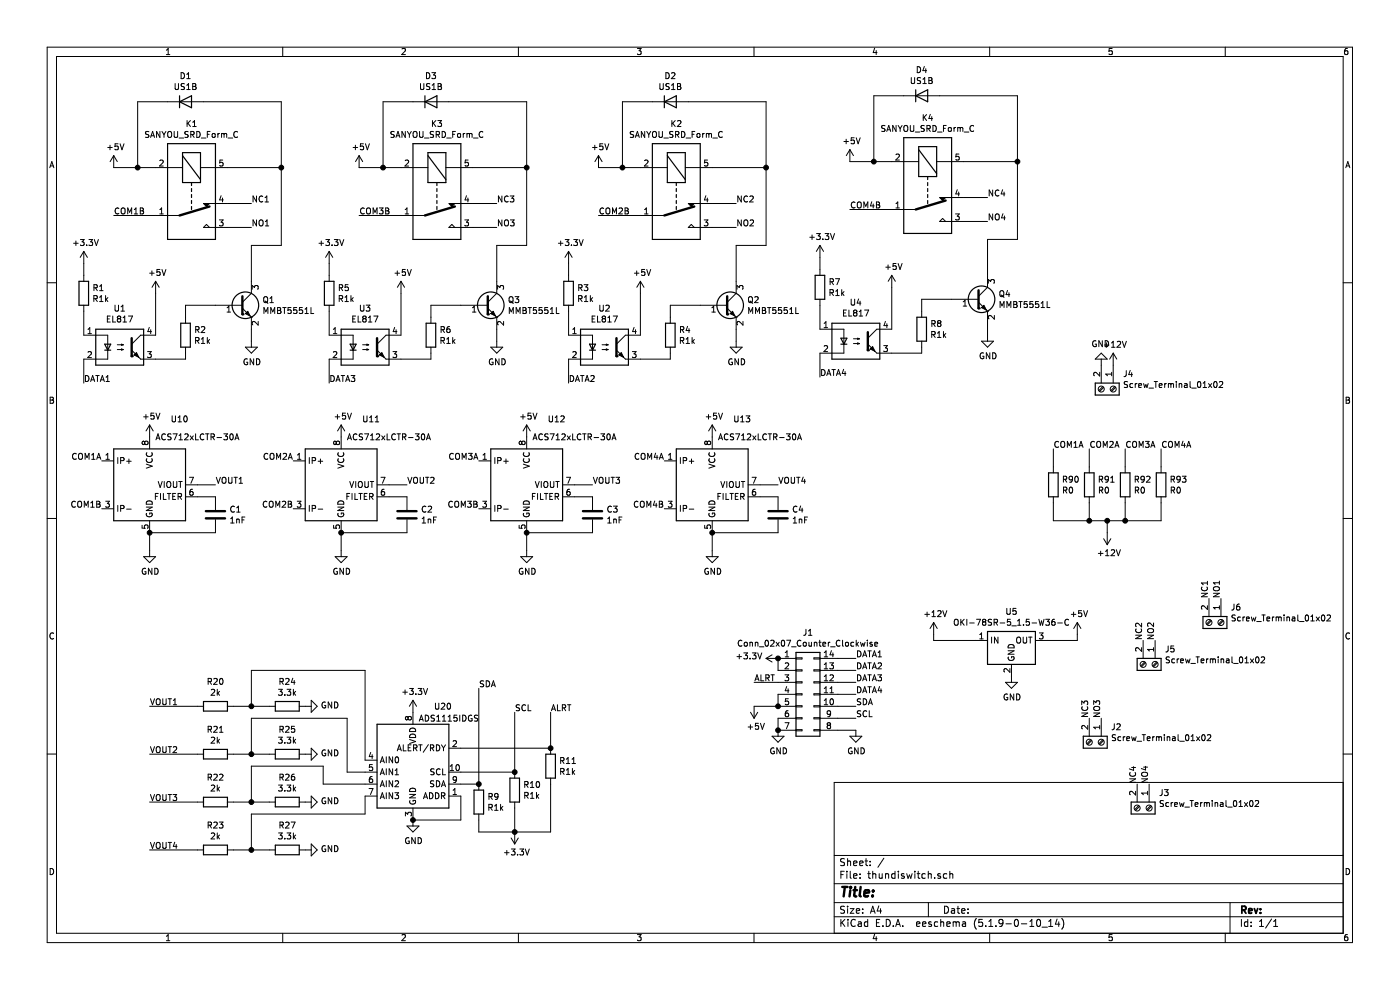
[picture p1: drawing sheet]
EESchema Schematic File Version 4
EELAYER 30 0
EELAYER END
$Descr A4 11693 8268
encoding utf-8
Sheet 1 1
Title ""
Date ""
Rev ""
Comp ""
Comment1 ""
Comment2 ""
Comment3 ""
Comment4 ""
$EndDescr
$Comp
L Relay:SANYOU_SRD_Form_C K3
U 1 1
P 3650 1600
F 0 "K3" V 3083 1600 50  0000 C CNN
F 1 "SANYOU_SRD_Form_C" V 3174 1600 50  0000 C CNN
F 2 "Relay_THT:Relay_SPDT_SANYOU_SRD_Series_Form_C" H 4100 1550 50  0001 L CNN
F 3 "http://www.sanyourelay.ca/public/products/pdf/SRD.pdf" H 3650 1600 50  0001 C CNN
	1    3650 1600
	0    1    1    0   
$EndComp
$Comp
L Isolator:EL817 U3
U 1 1
P 3050 2900
F 0 "U3" H 3050 3225 50  0000 C CNN
F 1 "EL817" H 3050 3134 50  0000 C CNN
F 2 "FOD817DSD:SOIC254P1016X385-4N" H 2850 2700 50  0001 L CIN
F 3 "http://www.everlight.com/file/ProductFile/EL817.pdf" H 3050 2900 50  0001 L CNN
	1    3050 2900
	1    0    0    -1  
$EndComp
Wire Wire Line
	2750 2600 2750 2800
$Comp
L Device:R R5
U 1 1
P 2750 2450
F 0 "R5" H 2820 2496 50  0000 L CNN
F 1 "R1k" H 2820 2405 50  0000 L CNN
F 2 "Resistor_SMD:R_1206_3216Metric" V 2680 2450 50  0001 C CNN
F 3 "~" H 2750 2450 50  0001 C CNN
	1    2750 2450
	1    0    0    -1  
$EndComp
$Comp
L power:+3.3V #PWR0101
U 1 1
P 2750 2200
F 0 "#PWR0101" H 2750 2050 50  0001 C CNN
F 1 "+3.3V" H 2765 2373 50  0000 C CNN
F 2 "" H 2750 2200 50  0001 C CNN
F 3 "" H 2750 2200 50  0001 C CNN
	1    2750 2200
	1    0    0    -1  
$EndComp
Wire Wire Line
	2750 2200 2750 2300
Wire Wire Line
	2750 3000 2750 3200
Text Label 2750 3200 0    50   ~ 0
DATA3
$Comp
L power:+5V #PWR0102
U 1 1
P 3350 2450
F 0 "#PWR0102" H 3350 2300 50  0001 C CNN
F 1 "+5V" H 3365 2623 50  0000 C CNN
F 2 "" H 3350 2450 50  0001 C CNN
F 3 "" H 3350 2450 50  0001 C CNN
	1    3350 2450
	1    0    0    -1  
$EndComp
Wire Wire Line
	3350 2450 3350 2800
$Comp
L Transistor_BJT:MMBT5551L Q3
U 1 1
P 4050 2550
F 0 "Q3" H 4241 2596 50  0000 L CNN
F 1 "MMBT5551L" H 4241 2505 50  0000 L CNN
F 2 "Package_TO_SOT_SMD:SOT-23" H 4250 2475 50  0001 L CIN
F 3 "www.onsemi.com/pub/Collateral/MMBT5550LT1-D.PDF" H 4050 2550 50  0001 L CNN
	1    4050 2550
	1    0    0    -1  
$EndComp
$Comp
L Device:R R6
U 1 1
P 3600 2800
F 0 "R6" H 3670 2846 50  0000 L CNN
F 1 "R1k" H 3670 2755 50  0000 L CNN
F 2 "Resistor_SMD:R_1206_3216Metric" V 3530 2800 50  0001 C CNN
F 3 "~" H 3600 2800 50  0001 C CNN
	1    3600 2800
	1    0    0    -1  
$EndComp
Wire Wire Line
	3350 3000 3600 3000
Wire Wire Line
	3600 3000 3600 2950
Wire Wire Line
	3600 2650 3600 2550
$Comp
L power:GND #PWR0103
U 1 1
P 4150 2850
F 0 "#PWR0103" H 4150 2600 50  0001 C CNN
F 1 "GND" H 4155 2677 50  0000 C CNN
F 2 "" H 4150 2850 50  0001 C CNN
F 3 "" H 4150 2850 50  0001 C CNN
	1    4150 2850
	1    0    0    -1  
$EndComp
Wire Wire Line
	3350 1400 3200 1400
$Comp
L power:+5V #PWR0104
U 1 1
P 3000 1400
F 0 "#PWR0104" H 3000 1250 50  0001 C CNN
F 1 "+5V" H 3015 1573 50  0000 C CNN
F 2 "" H 3000 1400 50  0001 C CNN
F 3 "" H 3000 1400 50  0001 C CNN
	1    3000 1400
	1    0    0    -1  
$EndComp
Wire Wire Line
	3600 2550 3850 2550
Wire Wire Line
	4150 2750 4150 2850
Wire Wire Line
	3450 850  3200 850 
Wire Wire Line
	3200 850  3200 1400
Connection ~ 3200 1400
Wire Wire Line
	3200 1400 3000 1400
Wire Wire Line
	3350 1800 3000 1800
Text Label 3000 1800 0    50   ~ 0
COM3B
Wire Wire Line
	3950 1700 4150 1700
Wire Wire Line
	3950 1900 4150 1900
Text Label 4150 1700 0    50   ~ 0
NC3
Text Label 4150 1900 0    50   ~ 0
NO3
Wire Wire Line
	3950 1400 4400 1400
Wire Wire Line
	4400 1400 4400 850 
Wire Wire Line
	4400 850  3750 850 
Wire Wire Line
	4400 1400 4400 2050
Wire Wire Line
	4400 2050 4150 2050
Wire Wire Line
	4150 2050 4150 2350
Connection ~ 4400 1400
$Comp
L Relay:SANYOU_SRD_Form_C K1
U 1 1
P 1600 1600
F 0 "K1" V 1033 1600 50  0000 C CNN
F 1 "SANYOU_SRD_Form_C" V 1124 1600 50  0000 C CNN
F 2 "Relay_THT:Relay_SPDT_SANYOU_SRD_Series_Form_C" H 2050 1550 50  0001 L CNN
F 3 "http://www.sanyourelay.ca/public/products/pdf/SRD.pdf" H 1600 1600 50  0001 C CNN
	1    1600 1600
	0    1    1    0   
$EndComp
$Comp
L Isolator:EL817 U1
U 1 1
P 1000 2900
F 0 "U1" H 1000 3225 50  0000 C CNN
F 1 "EL817" H 1000 3134 50  0000 C CNN
F 2 "FOD817DSD:SOIC254P1016X385-4N" H 800 2700 50  0001 L CIN
F 3 "http://www.everlight.com/file/ProductFile/EL817.pdf" H 1000 2900 50  0001 L CNN
	1    1000 2900
	1    0    0    -1  
$EndComp
Wire Wire Line
	700  2600 700  2800
$Comp
L Device:R R1
U 1 1
P 700 2450
F 0 "R1" H 770 2496 50  0000 L CNN
F 1 "R1k" H 770 2405 50  0000 L CNN
F 2 "Resistor_SMD:R_1206_3216Metric" V 630 2450 50  0001 C CNN
F 3 "~" H 700 2450 50  0001 C CNN
	1    700  2450
	1    0    0    -1  
$EndComp
$Comp
L power:+3.3V #PWR0105
U 1 1
P 700 2200
F 0 "#PWR0105" H 700 2050 50  0001 C CNN
F 1 "+3.3V" H 715 2373 50  0000 C CNN
F 2 "" H 700 2200 50  0001 C CNN
F 3 "" H 700 2200 50  0001 C CNN
	1    700  2200
	1    0    0    -1  
$EndComp
Wire Wire Line
	700  2200 700  2300
Wire Wire Line
	700  3000 700  3200
Text Label 700  3200 0    50   ~ 0
DATA1
$Comp
L power:+5V #PWR0106
U 1 1
P 1300 2450
F 0 "#PWR0106" H 1300 2300 50  0001 C CNN
F 1 "+5V" H 1315 2623 50  0000 C CNN
F 2 "" H 1300 2450 50  0001 C CNN
F 3 "" H 1300 2450 50  0001 C CNN
	1    1300 2450
	1    0    0    -1  
$EndComp
Wire Wire Line
	1300 2450 1300 2800
$Comp
L Transistor_BJT:MMBT5551L Q1
U 1 1
P 2000 2550
F 0 "Q1" H 2191 2596 50  0000 L CNN
F 1 "MMBT5551L" H 2191 2505 50  0000 L CNN
F 2 "Package_TO_SOT_SMD:SOT-23" H 2200 2475 50  0001 L CIN
F 3 "www.onsemi.com/pub/Collateral/MMBT5550LT1-D.PDF" H 2000 2550 50  0001 L CNN
	1    2000 2550
	1    0    0    -1  
$EndComp
$Comp
L Device:R R2
U 1 1
P 1550 2800
F 0 "R2" H 1620 2846 50  0000 L CNN
F 1 "R1k" H 1620 2755 50  0000 L CNN
F 2 "Resistor_SMD:R_1206_3216Metric" V 1480 2800 50  0001 C CNN
F 3 "~" H 1550 2800 50  0001 C CNN
	1    1550 2800
	1    0    0    -1  
$EndComp
Wire Wire Line
	1300 3000 1550 3000
Wire Wire Line
	1550 3000 1550 2950
Wire Wire Line
	1550 2650 1550 2550
$Comp
L power:GND #PWR0107
U 1 1
P 2100 2850
F 0 "#PWR0107" H 2100 2600 50  0001 C CNN
F 1 "GND" H 2105 2677 50  0000 C CNN
F 2 "" H 2100 2850 50  0001 C CNN
F 3 "" H 2100 2850 50  0001 C CNN
	1    2100 2850
	1    0    0    -1  
$EndComp
Wire Wire Line
	1300 1400 1150 1400
$Comp
L power:+5V #PWR0108
U 1 1
P 950 1400
F 0 "#PWR0108" H 950 1250 50  0001 C CNN
F 1 "+5V" H 965 1573 50  0000 C CNN
F 2 "" H 950 1400 50  0001 C CNN
F 3 "" H 950 1400 50  0001 C CNN
	1    950  1400
	1    0    0    -1  
$EndComp
Wire Wire Line
	1550 2550 1800 2550
Wire Wire Line
	2100 2750 2100 2850
Wire Wire Line
	1400 850  1150 850 
Wire Wire Line
	1150 850  1150 1400
Connection ~ 1150 1400
Wire Wire Line
	1150 1400 950  1400
Wire Wire Line
	1300 1800 950  1800
Text Label 950  1800 0    50   ~ 0
COM1B
Wire Wire Line
	1900 1700 2100 1700
Wire Wire Line
	1900 1900 2100 1900
Text Label 2100 1700 0    50   ~ 0
NC1
Text Label 2100 1900 0    50   ~ 0
NO1
Wire Wire Line
	1900 1400 2350 1400
Wire Wire Line
	2350 1400 2350 850 
Wire Wire Line
	2350 850  1700 850 
Wire Wire Line
	2350 1400 2350 2050
Wire Wire Line
	2350 2050 2100 2050
Wire Wire Line
	2100 2050 2100 2350
Connection ~ 2350 1400
$Comp
L Relay:SANYOU_SRD_Form_C K2
U 1 1
P 5650 1600
F 0 "K2" V 5083 1600 50  0000 C CNN
F 1 "SANYOU_SRD_Form_C" V 5174 1600 50  0000 C CNN
F 2 "Relay_THT:Relay_SPDT_SANYOU_SRD_Series_Form_C" H 6100 1550 50  0001 L CNN
F 3 "http://www.sanyourelay.ca/public/products/pdf/SRD.pdf" H 5650 1600 50  0001 C CNN
	1    5650 1600
	0    1    1    0   
$EndComp
$Comp
L Isolator:EL817 U2
U 1 1
P 5050 2900
F 0 "U2" H 5050 3225 50  0000 C CNN
F 1 "EL817" H 5050 3134 50  0000 C CNN
F 2 "FOD817DSD:SOIC254P1016X385-4N" H 4850 2700 50  0001 L CIN
F 3 "http://www.everlight.com/file/ProductFile/EL817.pdf" H 5050 2900 50  0001 L CNN
	1    5050 2900
	1    0    0    -1  
$EndComp
Wire Wire Line
	4750 2600 4750 2800
$Comp
L Device:R R3
U 1 1
P 4750 2450
F 0 "R3" H 4820 2496 50  0000 L CNN
F 1 "R1k" H 4820 2405 50  0000 L CNN
F 2 "Resistor_SMD:R_1206_3216Metric" V 4680 2450 50  0001 C CNN
F 3 "~" H 4750 2450 50  0001 C CNN
	1    4750 2450
	1    0    0    -1  
$EndComp
$Comp
L power:+3.3V #PWR0109
U 1 1
P 4750 2200
F 0 "#PWR0109" H 4750 2050 50  0001 C CNN
F 1 "+3.3V" H 4765 2373 50  0000 C CNN
F 2 "" H 4750 2200 50  0001 C CNN
F 3 "" H 4750 2200 50  0001 C CNN
	1    4750 2200
	1    0    0    -1  
$EndComp
Wire Wire Line
	4750 2200 4750 2300
Wire Wire Line
	4750 3000 4750 3200
Text Label 4750 3200 0    50   ~ 0
DATA2
$Comp
L power:+5V #PWR0110
U 1 1
P 5350 2450
F 0 "#PWR0110" H 5350 2300 50  0001 C CNN
F 1 "+5V" H 5365 2623 50  0000 C CNN
F 2 "" H 5350 2450 50  0001 C CNN
F 3 "" H 5350 2450 50  0001 C CNN
	1    5350 2450
	1    0    0    -1  
$EndComp
Wire Wire Line
	5350 2450 5350 2800
$Comp
L Transistor_BJT:MMBT5551L Q2
U 1 1
P 6050 2550
F 0 "Q2" H 6241 2596 50  0000 L CNN
F 1 "MMBT5551L" H 6241 2505 50  0000 L CNN
F 2 "Package_TO_SOT_SMD:SOT-23" H 6250 2475 50  0001 L CIN
F 3 "www.onsemi.com/pub/Collateral/MMBT5550LT1-D.PDF" H 6050 2550 50  0001 L CNN
	1    6050 2550
	1    0    0    -1  
$EndComp
$Comp
L Device:R R4
U 1 1
P 5600 2800
F 0 "R4" H 5670 2846 50  0000 L CNN
F 1 "R1k" H 5670 2755 50  0000 L CNN
F 2 "Resistor_SMD:R_1206_3216Metric" V 5530 2800 50  0001 C CNN
F 3 "~" H 5600 2800 50  0001 C CNN
	1    5600 2800
	1    0    0    -1  
$EndComp
Wire Wire Line
	5350 3000 5600 3000
Wire Wire Line
	5600 3000 5600 2950
Wire Wire Line
	5600 2650 5600 2550
$Comp
L power:GND #PWR0111
U 1 1
P 6150 2850
F 0 "#PWR0111" H 6150 2600 50  0001 C CNN
F 1 "GND" H 6155 2677 50  0000 C CNN
F 2 "" H 6150 2850 50  0001 C CNN
F 3 "" H 6150 2850 50  0001 C CNN
	1    6150 2850
	1    0    0    -1  
$EndComp
Wire Wire Line
	5350 1400 5200 1400
$Comp
L power:+5V #PWR0112
U 1 1
P 5000 1400
F 0 "#PWR0112" H 5000 1250 50  0001 C CNN
F 1 "+5V" H 5015 1573 50  0000 C CNN
F 2 "" H 5000 1400 50  0001 C CNN
F 3 "" H 5000 1400 50  0001 C CNN
	1    5000 1400
	1    0    0    -1  
$EndComp
Wire Wire Line
	5600 2550 5850 2550
Wire Wire Line
	6150 2750 6150 2850
Wire Wire Line
	5450 850  5200 850 
Wire Wire Line
	5200 850  5200 1400
Connection ~ 5200 1400
Wire Wire Line
	5200 1400 5000 1400
Wire Wire Line
	5350 1800 5000 1800
Text Label 5000 1800 0    50   ~ 0
COM2B
Wire Wire Line
	5950 1700 6150 1700
Wire Wire Line
	5950 1900 6150 1900
Text Label 6150 1700 0    50   ~ 0
NC2
Text Label 6150 1900 0    50   ~ 0
NO2
Wire Wire Line
	5950 1400 6400 1400
Wire Wire Line
	6400 1400 6400 850 
Wire Wire Line
	6400 850  5750 850 
Wire Wire Line
	6400 1400 6400 2050
Wire Wire Line
	6400 2050 6150 2050
Wire Wire Line
	6150 2050 6150 2350
Connection ~ 6400 1400
$Comp
L Relay:SANYOU_SRD_Form_C K4
U 1 1
P 7750 1550
F 0 "K4" V 7183 1550 50  0000 C CNN
F 1 "SANYOU_SRD_Form_C" V 7274 1550 50  0000 C CNN
F 2 "Relay_THT:Relay_SPDT_SANYOU_SRD_Series_Form_C" H 8200 1500 50  0001 L CNN
F 3 "http://www.sanyourelay.ca/public/products/pdf/SRD.pdf" H 7750 1550 50  0001 C CNN
	1    7750 1550
	0    1    1    0   
$EndComp
$Comp
L Isolator:EL817 U4
U 1 1
P 7150 2850
F 0 "U4" H 7150 3175 50  0000 C CNN
F 1 "EL817" H 7150 3084 50  0000 C CNN
F 2 "FOD817DSD:SOIC254P1016X385-4N" H 6950 2650 50  0001 L CIN
F 3 "http://www.everlight.com/file/ProductFile/EL817.pdf" H 7150 2850 50  0001 L CNN
	1    7150 2850
	1    0    0    -1  
$EndComp
Wire Wire Line
	6850 2550 6850 2750
$Comp
L Device:R R7
U 1 1
P 6850 2400
F 0 "R7" H 6920 2446 50  0000 L CNN
F 1 "R1k" H 6920 2355 50  0000 L CNN
F 2 "Resistor_SMD:R_1206_3216Metric" V 6780 2400 50  0001 C CNN
F 3 "~" H 6850 2400 50  0001 C CNN
	1    6850 2400
	1    0    0    -1  
$EndComp
$Comp
L power:+3.3V #PWR0113
U 1 1
P 6850 2150
F 0 "#PWR0113" H 6850 2000 50  0001 C CNN
F 1 "+3.3V" H 6865 2323 50  0000 C CNN
F 2 "" H 6850 2150 50  0001 C CNN
F 3 "" H 6850 2150 50  0001 C CNN
	1    6850 2150
	1    0    0    -1  
$EndComp
Wire Wire Line
	6850 2150 6850 2250
Wire Wire Line
	6850 2950 6850 3150
Text Label 6850 3150 0    50   ~ 0
DATA4
$Comp
L power:+5V #PWR0114
U 1 1
P 7450 2400
F 0 "#PWR0114" H 7450 2250 50  0001 C CNN
F 1 "+5V" H 7465 2573 50  0000 C CNN
F 2 "" H 7450 2400 50  0001 C CNN
F 3 "" H 7450 2400 50  0001 C CNN
	1    7450 2400
	1    0    0    -1  
$EndComp
Wire Wire Line
	7450 2400 7450 2750
$Comp
L Transistor_BJT:MMBT5551L Q4
U 1 1
P 8150 2500
F 0 "Q4" H 8341 2546 50  0000 L CNN
F 1 "MMBT5551L" H 8341 2455 50  0000 L CNN
F 2 "Package_TO_SOT_SMD:SOT-23" H 8350 2425 50  0001 L CIN
F 3 "www.onsemi.com/pub/Collateral/MMBT5550LT1-D.PDF" H 8150 2500 50  0001 L CNN
	1    8150 2500
	1    0    0    -1  
$EndComp
$Comp
L Device:R R8
U 1 1
P 7700 2750
F 0 "R8" H 7770 2796 50  0000 L CNN
F 1 "R1k" H 7770 2705 50  0000 L CNN
F 2 "Resistor_SMD:R_1206_3216Metric" V 7630 2750 50  0001 C CNN
F 3 "~" H 7700 2750 50  0001 C CNN
	1    7700 2750
	1    0    0    -1  
$EndComp
Wire Wire Line
	7450 2950 7700 2950
Wire Wire Line
	7700 2950 7700 2900
Wire Wire Line
	7700 2600 7700 2500
$Comp
L power:GND #PWR0115
U 1 1
P 8250 2800
F 0 "#PWR0115" H 8250 2550 50  0001 C CNN
F 1 "GND" H 8255 2627 50  0000 C CNN
F 2 "" H 8250 2800 50  0001 C CNN
F 3 "" H 8250 2800 50  0001 C CNN
	1    8250 2800
	1    0    0    -1  
$EndComp
Wire Wire Line
	7450 1350 7300 1350
$Comp
L power:+5V #PWR0116
U 1 1
P 7100 1350
F 0 "#PWR0116" H 7100 1200 50  0001 C CNN
F 1 "+5V" H 7115 1523 50  0000 C CNN
F 2 "" H 7100 1350 50  0001 C CNN
F 3 "" H 7100 1350 50  0001 C CNN
	1    7100 1350
	1    0    0    -1  
$EndComp
Wire Wire Line
	7700 2500 7950 2500
Wire Wire Line
	8250 2700 8250 2800
Wire Wire Line
	7550 800  7300 800 
Wire Wire Line
	7300 800  7300 1350
Connection ~ 7300 1350
Wire Wire Line
	7300 1350 7100 1350
Wire Wire Line
	7450 1750 7100 1750
Text Label 7100 1750 0    50   ~ 0
COM4B
Wire Wire Line
	8050 1650 8250 1650
Wire Wire Line
	8050 1850 8250 1850
Text Label 8250 1650 0    50   ~ 0
NC4
Text Label 8250 1850 0    50   ~ 0
NO4
Wire Wire Line
	8050 1350 8500 1350
Wire Wire Line
	8500 1350 8500 800 
Wire Wire Line
	8500 800  7850 800 
Wire Wire Line
	8500 1350 8500 2000
Wire Wire Line
	8500 2000 8250 2000
Wire Wire Line
	8250 2000 8250 2300
Connection ~ 8500 1350
$Comp
L Converter_DCDC:OKI-78SR-5_1.5-W36-C U5
U 1 1
P 8450 5350
F 0 "U5" H 8450 5592 50  0000 C CNN
F 1 "OKI-78SR-5_1.5-W36-C" H 8450 5501 50  0000 C CNN
F 2 "Converter_DCDC:Converter_DCDC_muRata_OKI-78SR_Vertical" H 8500 5100 50  0001 L CIN
F 3 "https://power.murata.com/data/power/oki-78sr.pdf" H 8450 5350 50  0001 C CNN
	1    8450 5350
	1    0    0    -1  
$EndComp
$Comp
L power:+12V #PWR0117
U 1 1
P 7800 5300
F 0 "#PWR0117" H 7800 5150 50  0001 C CNN
F 1 "+12V" H 7815 5473 50  0000 C CNN
F 2 "" H 7800 5300 50  0001 C CNN
F 3 "" H 7800 5300 50  0001 C CNN
	1    7800 5300
	1    0    0    -1  
$EndComp
$Comp
L power:GND #PWR0118
U 1 1
P 8450 5650
F 0 "#PWR0118" H 8450 5400 50  0001 C CNN
F 1 "GND" H 8455 5477 50  0000 C CNN
F 2 "" H 8450 5650 50  0001 C CNN
F 3 "" H 8450 5650 50  0001 C CNN
	1    8450 5650
	1    0    0    -1  
$EndComp
$Comp
L power:+5V #PWR0119
U 1 1
P 9000 5300
F 0 "#PWR0119" H 9000 5150 50  0001 C CNN
F 1 "+5V" H 9015 5473 50  0000 C CNN
F 2 "" H 9000 5300 50  0001 C CNN
F 3 "" H 9000 5300 50  0001 C CNN
	1    9000 5300
	1    0    0    -1  
$EndComp
Wire Wire Line
	8750 5350 9000 5350
Wire Wire Line
	9000 5350 9000 5300
Wire Wire Line
	7800 5300 7800 5350
Wire Wire Line
	7800 5350 8150 5350
Wire Wire Line
	7000 5500 7150 5500
Wire Wire Line
	7000 5600 7150 5600
Wire Wire Line
	7000 5700 7150 5700
Wire Wire Line
	7000 5800 7150 5800
Wire Wire Line
	7000 6100 7150 6100
Text Label 7150 5500 0    50   ~ 0
DATA1
Text Label 7150 5600 0    50   ~ 0
DATA2
Text Label 7150 5700 0    50   ~ 0
DATA3
Text Label 7150 5800 0    50   ~ 0
DATA4
$Comp
L power:GND #PWR0120
U 1 1
P 7150 6100
F 0 "#PWR0120" H 7150 5850 50  0001 C CNN
F 1 "GND" H 7155 5927 50  0000 C CNN
F 2 "" H 7150 6100 50  0001 C CNN
F 3 "" H 7150 6100 50  0001 C CNN
	1    7150 6100
	1    0    0    -1  
$EndComp
$Comp
L power:GND #PWR0121
U 1 1
P 6500 6100
F 0 "#PWR0121" H 6500 5850 50  0001 C CNN
F 1 "GND" H 6505 5927 50  0000 C CNN
F 2 "" H 6500 6100 50  0001 C CNN
F 3 "" H 6500 6100 50  0001 C CNN
	1    6500 6100
	1    0    0    -1  
$EndComp
$Comp
L power:+5V #PWR0122
U 1 1
P 6300 5900
F 0 "#PWR0122" H 6300 5750 50  0001 C CNN
F 1 "+5V" H 6315 6073 50  0000 C CNN
F 2 "" H 6300 5900 50  0001 C CNN
F 3 "" H 6300 5900 50  0001 C CNN
	1    6300 5900
	1    0    0    1   
$EndComp
Wire Wire Line
	6300 5900 6500 5900
$Comp
L power:+3.3V #PWR0123
U 1 1
P 6500 5500
F 0 "#PWR0123" H 6500 5350 50  0001 C CNN
F 1 "+3.3V" V 6515 5628 50  0000 L CNN
F 2 "" H 6500 5500 50  0001 C CNN
F 3 "" H 6500 5500 50  0001 C CNN
	1    6500 5500
	0    -1   -1   0   
$EndComp
Text Label 8800 3750 0    50   ~ 0
COM1A
$Comp
L Device:R R90
U 1 1
P 8800 4050
F 0 "R90" H 8870 4096 50  0000 L CNN
F 1 "R0" H 8870 4005 50  0000 L CNN
F 2 "Resistor_SMD:R_2512_6332Metric" V 8730 4050 50  0001 C CNN
F 3 "~" H 8800 4050 50  0001 C CNN
	1    8800 4050
	1    0    0    -1  
$EndComp
Wire Wire Line
	8800 3750 8800 3900
Wire Wire Line
	8800 4200 8800 4350
Text Label 9100 3750 0    50   ~ 0
COM2A
$Comp
L Device:R R91
U 1 1
P 9100 4050
F 0 "R91" H 9170 4096 50  0000 L CNN
F 1 "R0" H 9170 4005 50  0000 L CNN
F 2 "Resistor_SMD:R_2512_6332Metric" V 9030 4050 50  0001 C CNN
F 3 "~" H 9100 4050 50  0001 C CNN
	1    9100 4050
	1    0    0    -1  
$EndComp
Wire Wire Line
	9100 3750 9100 3900
Wire Wire Line
	9100 4200 9100 4350
Text Label 9400 3750 0    50   ~ 0
COM3A
$Comp
L Device:R R92
U 1 1
P 9400 4050
F 0 "R92" H 9470 4096 50  0000 L CNN
F 1 "R0" H 9470 4005 50  0000 L CNN
F 2 "Resistor_SMD:R_2512_6332Metric" V 9330 4050 50  0001 C CNN
F 3 "~" H 9400 4050 50  0001 C CNN
	1    9400 4050
	1    0    0    -1  
$EndComp
Wire Wire Line
	9400 3750 9400 3900
Wire Wire Line
	9400 4200 9400 4350
Text Label 9700 3750 0    50   ~ 0
COM4A
$Comp
L Device:R R93
U 1 1
P 9700 4050
F 0 "R93" H 9770 4096 50  0000 L CNN
F 1 "R0" H 9770 4005 50  0000 L CNN
F 2 "Resistor_SMD:R_2512_6332Metric" V 9630 4050 50  0001 C CNN
F 3 "~" H 9700 4050 50  0001 C CNN
	1    9700 4050
	1    0    0    -1  
$EndComp
Wire Wire Line
	9700 3750 9700 3900
Wire Wire Line
	9700 4200 9700 4350
Wire Wire Line
	8800 4350 9100 4350
Connection ~ 9100 4350
Wire Wire Line
	9100 4350 9250 4350
Connection ~ 9400 4350
Wire Wire Line
	9400 4350 9700 4350
Wire Wire Line
	9250 4350 9250 4450
Connection ~ 9250 4350
Wire Wire Line
	9250 4350 9400 4350
$Comp
L power:+12V #PWR0124
U 1 1
P 9250 4450
F 0 "#PWR0124" H 9250 4300 50  0001 C CNN
F 1 "+12V" H 9265 4623 50  0000 C CNN
F 2 "" H 9250 4450 50  0001 C CNN
F 3 "" H 9250 4450 50  0001 C CNN
	1    9250 4450
	1    0    0    1   
$EndComp
Text Label 5550 4250 2    50   ~ 0
COM4B
Text Label 5550 3850 2    50   ~ 0
COM4A
$Comp
L power:+5V #PWR0125
U 1 1
P 5950 3650
F 0 "#PWR0125" H 5950 3500 50  0001 C CNN
F 1 "+5V" H 5965 3823 50  0000 C CNN
F 2 "" H 5950 3650 50  0001 C CNN
F 3 "" H 5950 3650 50  0001 C CNN
	1    5950 3650
	1    0    0    -1  
$EndComp
Text Label 6500 4050 0    50   ~ 0
VOUT4
Wire Wire Line
	6350 4050 6500 4050
Connection ~ 5950 4450
Wire Wire Line
	6500 4450 5950 4450
Wire Wire Line
	6350 4150 6500 4150
$Comp
L Device:C C4
U 1 1
P 6500 4300
F 0 "C4" H 6615 4346 50  0000 L CNN
F 1 "1nF" H 6615 4255 50  0000 L CNN
F 2 "Capacitor_SMD:C_0603_1608Metric" H 6538 4150 50  0001 C CNN
F 3 "~" H 6500 4300 50  0001 C CNN
	1    6500 4300
	1    0    0    -1  
$EndComp
Wire Wire Line
	5950 4450 5950 4600
$Comp
L power:GND #PWR0126
U 1 1
P 5950 4600
F 0 "#PWR0126" H 5950 4350 50  0001 C CNN
F 1 "GND" H 5955 4427 50  0000 C CNN
F 2 "" H 5950 4600 50  0001 C CNN
F 3 "" H 5950 4600 50  0001 C CNN
	1    5950 4600
	1    0    0    -1  
$EndComp
$Comp
L Sensor_Current:ACS712xLCTR-30A U13
U 1 1
P 5950 4050
F 0 "U13" H 6200 4600 50  0000 C CNN
F 1 "ACS712xLCTR-30A" H 6350 4450 50  0000 C CNN
F 2 "Package_SO:SOIC-8_3.9x4.9mm_P1.27mm" H 6050 3700 50  0001 L CIN
F 3 "http://www.allegromicro.com/~/media/Files/Datasheets/ACS712-Datasheet.ashx?la=en" H 5950 4050 50  0001 C CNN
	1    5950 4050
	1    0    0    -1  
$EndComp
Text Label 4000 4250 2    50   ~ 0
COM3B
Text Label 4000 3850 2    50   ~ 0
COM3A
$Comp
L power:+5V #PWR0127
U 1 1
P 4400 3650
F 0 "#PWR0127" H 4400 3500 50  0001 C CNN
F 1 "+5V" H 4415 3823 50  0000 C CNN
F 2 "" H 4400 3650 50  0001 C CNN
F 3 "" H 4400 3650 50  0001 C CNN
	1    4400 3650
	1    0    0    -1  
$EndComp
Text Label 4950 4050 0    50   ~ 0
VOUT3
Wire Wire Line
	4800 4050 4950 4050
Connection ~ 4400 4450
Wire Wire Line
	4950 4450 4400 4450
Wire Wire Line
	4800 4150 4950 4150
$Comp
L Device:C C3
U 1 1
P 4950 4300
F 0 "C3" H 5065 4346 50  0000 L CNN
F 1 "1nF" H 5065 4255 50  0000 L CNN
F 2 "Capacitor_SMD:C_0603_1608Metric" H 4988 4150 50  0001 C CNN
F 3 "~" H 4950 4300 50  0001 C CNN
	1    4950 4300
	1    0    0    -1  
$EndComp
Wire Wire Line
	4400 4450 4400 4600
$Comp
L power:GND #PWR0128
U 1 1
P 4400 4600
F 0 "#PWR0128" H 4400 4350 50  0001 C CNN
F 1 "GND" H 4405 4427 50  0000 C CNN
F 2 "" H 4400 4600 50  0001 C CNN
F 3 "" H 4400 4600 50  0001 C CNN
	1    4400 4600
	1    0    0    -1  
$EndComp
$Comp
L Sensor_Current:ACS712xLCTR-30A U12
U 1 1
P 4400 4050
F 0 "U12" H 4650 4600 50  0000 C CNN
F 1 "ACS712xLCTR-30A" H 4800 4450 50  0000 C CNN
F 2 "Package_SO:SOIC-8_3.9x4.9mm_P1.27mm" H 4500 3700 50  0001 L CIN
F 3 "http://www.allegromicro.com/~/media/Files/Datasheets/ACS712-Datasheet.ashx?la=en" H 4400 4050 50  0001 C CNN
	1    4400 4050
	1    0    0    -1  
$EndComp
Text Label 2450 4250 2    50   ~ 0
COM2B
Text Label 2450 3850 2    50   ~ 0
COM2A
$Comp
L power:+5V #PWR0129
U 1 1
P 2850 3650
F 0 "#PWR0129" H 2850 3500 50  0001 C CNN
F 1 "+5V" H 2865 3823 50  0000 C CNN
F 2 "" H 2850 3650 50  0001 C CNN
F 3 "" H 2850 3650 50  0001 C CNN
	1    2850 3650
	1    0    0    -1  
$EndComp
Text Label 3400 4050 0    50   ~ 0
VOUT2
Wire Wire Line
	3250 4050 3400 4050
Connection ~ 2850 4450
Wire Wire Line
	3400 4450 2850 4450
Wire Wire Line
	3250 4150 3400 4150
$Comp
L Device:C C2
U 1 1
P 3400 4300
F 0 "C2" H 3515 4346 50  0000 L CNN
F 1 "1nF" H 3515 4255 50  0000 L CNN
F 2 "Capacitor_SMD:C_0603_1608Metric" H 3438 4150 50  0001 C CNN
F 3 "~" H 3400 4300 50  0001 C CNN
	1    3400 4300
	1    0    0    -1  
$EndComp
Wire Wire Line
	2850 4450 2850 4600
$Comp
L power:GND #PWR0130
U 1 1
P 2850 4600
F 0 "#PWR0130" H 2850 4350 50  0001 C CNN
F 1 "GND" H 2855 4427 50  0000 C CNN
F 2 "" H 2850 4600 50  0001 C CNN
F 3 "" H 2850 4600 50  0001 C CNN
	1    2850 4600
	1    0    0    -1  
$EndComp
$Comp
L Sensor_Current:ACS712xLCTR-30A U11
U 1 1
P 2850 4050
F 0 "U11" H 3100 4600 50  0000 C CNN
F 1 "ACS712xLCTR-30A" H 3250 4450 50  0000 C CNN
F 2 "Package_SO:SOIC-8_3.9x4.9mm_P1.27mm" H 2950 3700 50  0001 L CIN
F 3 "http://www.allegromicro.com/~/media/Files/Datasheets/ACS712-Datasheet.ashx?la=en" H 2850 4050 50  0001 C CNN
	1    2850 4050
	1    0    0    -1  
$EndComp
Text Label 850  4250 2    50   ~ 0
COM1B
Text Label 850  3850 2    50   ~ 0
COM1A
$Comp
L power:+5V #PWR0131
U 1 1
P 1250 3650
F 0 "#PWR0131" H 1250 3500 50  0001 C CNN
F 1 "+5V" H 1265 3823 50  0000 C CNN
F 2 "" H 1250 3650 50  0001 C CNN
F 3 "" H 1250 3650 50  0001 C CNN
	1    1250 3650
	1    0    0    -1  
$EndComp
Text Label 1800 4050 0    50   ~ 0
VOUT1
Wire Wire Line
	1650 4050 1800 4050
Connection ~ 1250 4450
Wire Wire Line
	1800 4450 1250 4450
Wire Wire Line
	1650 4150 1800 4150
$Comp
L Device:C C1
U 1 1
P 1800 4300
F 0 "C1" H 1915 4346 50  0000 L CNN
F 1 "1nF" H 1915 4255 50  0000 L CNN
F 2 "Capacitor_SMD:C_0603_1608Metric" H 1838 4150 50  0001 C CNN
F 3 "~" H 1800 4300 50  0001 C CNN
	1    1800 4300
	1    0    0    -1  
$EndComp
Wire Wire Line
	1250 4450 1250 4600
$Comp
L power:GND #PWR0132
U 1 1
P 1250 4600
F 0 "#PWR0132" H 1250 4350 50  0001 C CNN
F 1 "GND" H 1255 4427 50  0000 C CNN
F 2 "" H 1250 4600 50  0001 C CNN
F 3 "" H 1250 4600 50  0001 C CNN
	1    1250 4600
	1    0    0    -1  
$EndComp
$Comp
L Sensor_Current:ACS712xLCTR-30A U10
U 1 1
P 1250 4050
F 0 "U10" H 1500 4600 50  0000 C CNN
F 1 "ACS712xLCTR-30A" H 1650 4450 50  0000 C CNN
F 2 "Package_SO:SOIC-8_3.9x4.9mm_P1.27mm" H 1350 3700 50  0001 L CIN
F 3 "http://www.allegromicro.com/~/media/Files/Datasheets/ACS712-Datasheet.ashx?la=en" H 1250 4050 50  0001 C CNN
	1    1250 4050
	1    0    0    -1  
$EndComp
$Comp
L Analog_ADC:ADS1115IDGS U20
U 1 1
P 3450 6450
F 0 "U20" H 3700 7000 50  0000 C CNN
F 1 "ADS1115IDGS" H 3750 6900 50  0000 C CNN
F 2 "Package_SO:TSSOP-10_3x3mm_P0.5mm" H 3450 5950 50  0001 C CNN
F 3 "http://www.ti.com/lit/ds/symlink/ads1113.pdf" H 3400 5550 50  0001 C CNN
	1    3450 6450
	1    0    0    -1  
$EndComp
$Comp
L power:+3.3V #PWR0133
U 1 1
P 3450 5950
F 0 "#PWR0133" H 3450 5800 50  0001 C CNN
F 1 "+3.3V" H 3465 6123 50  0000 C CNN
F 2 "" H 3450 5950 50  0001 C CNN
F 3 "" H 3450 5950 50  0001 C CNN
	1    3450 5950
	1    0    0    -1  
$EndComp
$Comp
L power:GND #PWR0134
U 1 1
P 3450 6850
F 0 "#PWR0134" H 3450 6600 50  0001 C CNN
F 1 "GND" H 3455 6677 50  0000 C CNN
F 2 "" H 3450 6850 50  0001 C CNN
F 3 "" H 3450 6850 50  0001 C CNN
	1    3450 6850
	1    0    0    -1  
$EndComp
Wire Wire Line
	3850 6550 4000 6550
$Comp
L Device:R R9
U 1 1
P 4000 6700
F 0 "R9" H 4070 6746 50  0000 L CNN
F 1 "R1k" H 4070 6655 50  0000 L CNN
F 2 "Resistor_SMD:R_1206_3216Metric" V 3930 6700 50  0001 C CNN
F 3 "~" H 4000 6700 50  0001 C CNN
	1    4000 6700
	1    0    0    -1  
$EndComp
$Comp
L Device:R R10
U 1 1
P 4300 6600
F 0 "R10" H 4370 6646 50  0000 L CNN
F 1 "R1k" H 4370 6555 50  0000 L CNN
F 2 "Resistor_SMD:R_1206_3216Metric" V 4230 6600 50  0001 C CNN
F 3 "~" H 4300 6600 50  0001 C CNN
	1    4300 6600
	1    0    0    -1  
$EndComp
$Comp
L Device:R R11
U 1 1
P 4600 6400
F 0 "R11" H 4670 6446 50  0000 L CNN
F 1 "R1k" H 4670 6355 50  0000 L CNN
F 2 "Resistor_SMD:R_1206_3216Metric" V 4530 6400 50  0001 C CNN
F 3 "~" H 4600 6400 50  0001 C CNN
	1    4600 6400
	1    0    0    -1  
$EndComp
Wire Wire Line
	3850 6450 4300 6450
Wire Wire Line
	3850 6650 3850 6850
Wire Wire Line
	3850 6850 3450 6850
Connection ~ 3450 6850
$Comp
L power:+3.3V #PWR0135
U 1 1
P 4300 6950
F 0 "#PWR0135" H 4300 6800 50  0001 C CNN
F 1 "+3.3V" H 4315 7123 50  0000 C CNN
F 2 "" H 4300 6950 50  0001 C CNN
F 3 "" H 4300 6950 50  0001 C CNN
	1    4300 6950
	1    0    0    1   
$EndComp
Wire Wire Line
	4000 6850 4000 6950
Wire Wire Line
	4000 6950 4300 6950
Wire Wire Line
	4600 6950 4600 6550
Wire Wire Line
	4300 6750 4300 6950
Connection ~ 4300 6950
Wire Wire Line
	4300 6950 4600 6950
$Comp
L Device:R R24
U 1 1
P 2400 5900
F 0 "R24" V 2193 5900 50  0000 C CNN
F 1 "3.3k" V 2284 5900 50  0000 C CNN
F 2 "Resistor_SMD:R_1206_3216Metric" V 2330 5900 50  0001 C CNN
F 3 "~" H 2400 5900 50  0001 C CNN
	1    2400 5900
	0    1    1    0   
$EndComp
$Comp
L Device:R R25
U 1 1
P 2400 6300
F 0 "R25" V 2193 6300 50  0000 C CNN
F 1 "3.3k" V 2284 6300 50  0000 C CNN
F 2 "Resistor_SMD:R_1206_3216Metric" V 2330 6300 50  0001 C CNN
F 3 "~" H 2400 6300 50  0001 C CNN
	1    2400 6300
	0    1    1    0   
$EndComp
$Comp
L Device:R R26
U 1 1
P 2400 6700
F 0 "R26" V 2193 6700 50  0000 C CNN
F 1 "3.3k" V 2284 6700 50  0000 C CNN
F 2 "Resistor_SMD:R_1206_3216Metric" V 2330 6700 50  0001 C CNN
F 3 "~" H 2400 6700 50  0001 C CNN
	1    2400 6700
	0    1    1    0   
$EndComp
$Comp
L Device:R R27
U 1 1
P 2400 7100
F 0 "R27" V 2193 7100 50  0000 C CNN
F 1 "3.3k" V 2284 7100 50  0000 C CNN
F 2 "Resistor_SMD:R_1206_3216Metric" V 2330 7100 50  0001 C CNN
F 3 "~" H 2400 7100 50  0001 C CNN
	1    2400 7100
	0    1    1    0   
$EndComp
$Comp
L Device:R R20
U 1 1
P 1800 5900
F 0 "R20" V 1593 5900 50  0000 C CNN
F 1 "2k" V 1684 5900 50  0000 C CNN
F 2 "Resistor_SMD:R_1206_3216Metric" V 1730 5900 50  0001 C CNN
F 3 "~" H 1800 5900 50  0001 C CNN
	1    1800 5900
	0    1    1    0   
$EndComp
$Comp
L Device:R R21
U 1 1
P 1800 6300
F 0 "R21" V 1593 6300 50  0000 C CNN
F 1 "2k" V 1684 6300 50  0000 C CNN
F 2 "Resistor_SMD:R_1206_3216Metric" V 1730 6300 50  0001 C CNN
F 3 "~" H 1800 6300 50  0001 C CNN
	1    1800 6300
	0    1    1    0   
$EndComp
$Comp
L Device:R R22
U 1 1
P 1800 6700
F 0 "R22" V 1593 6700 50  0000 C CNN
F 1 "2k" V 1684 6700 50  0000 C CNN
F 2 "Resistor_SMD:R_1206_3216Metric" V 1730 6700 50  0001 C CNN
F 3 "~" H 1800 6700 50  0001 C CNN
	1    1800 6700
	0    1    1    0   
$EndComp
$Comp
L Device:R R23
U 1 1
P 1800 7100
F 0 "R23" V 1593 7100 50  0000 C CNN
F 1 "2k" V 1684 7100 50  0000 C CNN
F 2 "Resistor_SMD:R_1206_3216Metric" V 1730 7100 50  0001 C CNN
F 3 "~" H 1800 7100 50  0001 C CNN
	1    1800 7100
	0    1    1    0   
$EndComp
Wire Wire Line
	1950 5900 2100 5900
Wire Wire Line
	2250 7100 2100 7100
Wire Wire Line
	1950 6700 2100 6700
Wire Wire Line
	2250 6300 2100 6300
Wire Wire Line
	1650 5900 1250 5900
Wire Wire Line
	1650 6300 1250 6300
Wire Wire Line
	1650 6700 1250 6700
Wire Wire Line
	1650 7100 1250 7100
$Comp
L power:GND #PWR0136
U 1 1
P 2550 5900
F 0 "#PWR0136" H 2550 5650 50  0001 C CNN
F 1 "GND" V 2555 5772 50  0000 R CNN
F 2 "" H 2550 5900 50  0001 C CNN
F 3 "" H 2550 5900 50  0001 C CNN
	1    2550 5900
	0    -1   -1   0   
$EndComp
$Comp
L power:GND #PWR0137
U 1 1
P 2550 6300
F 0 "#PWR0137" H 2550 6050 50  0001 C CNN
F 1 "GND" V 2555 6172 50  0000 R CNN
F 2 "" H 2550 6300 50  0001 C CNN
F 3 "" H 2550 6300 50  0001 C CNN
	1    2550 6300
	0    -1   -1   0   
$EndComp
$Comp
L power:GND #PWR0138
U 1 1
P 2550 6700
F 0 "#PWR0138" H 2550 6450 50  0001 C CNN
F 1 "GND" V 2555 6572 50  0000 R CNN
F 2 "" H 2550 6700 50  0001 C CNN
F 3 "" H 2550 6700 50  0001 C CNN
	1    2550 6700
	0    -1   -1   0   
$EndComp
$Comp
L power:GND #PWR0139
U 1 1
P 2550 7100
F 0 "#PWR0139" H 2550 6850 50  0001 C CNN
F 1 "GND" V 2555 6972 50  0000 R CNN
F 2 "" H 2550 7100 50  0001 C CNN
F 3 "" H 2550 7100 50  0001 C CNN
	1    2550 7100
	0    -1   -1   0   
$EndComp
Wire Wire Line
	2100 5900 2100 5600
Wire Wire Line
	2100 5600 3050 5600
Wire Wire Line
	3050 5600 3050 6350
Connection ~ 2100 5900
Wire Wire Line
	2100 5900 2250 5900
Wire Wire Line
	2100 6300 2100 6000
Wire Wire Line
	2100 6000 2900 6000
Wire Wire Line
	2900 6000 2900 6450
Wire Wire Line
	2900 6450 3050 6450
Connection ~ 2100 6300
Wire Wire Line
	2100 6300 1950 6300
Wire Wire Line
	2100 6700 2100 6400
Wire Wire Line
	2100 6400 2700 6400
Wire Wire Line
	2700 6400 2700 6550
Wire Wire Line
	2700 6550 3050 6550
Connection ~ 2100 6700
Wire Wire Line
	2100 6700 2250 6700
Wire Wire Line
	2100 7100 2100 6800
Wire Wire Line
	2100 6800 3050 6800
Wire Wire Line
	3050 6800 3050 6650
Connection ~ 2100 7100
Wire Wire Line
	2100 7100 1950 7100
Text Label 1250 5900 0    50   ~ 0
VOUT1
Text Label 1250 6300 0    50   ~ 0
VOUT2
Text Label 1250 6700 0    50   ~ 0
VOUT3
Text Label 1250 7100 0    50   ~ 0
VOUT4
$Comp
L Connector_Generic:Conn_02x07_Counter_Clockwise J1
U 1 1
P 6700 5800
F 0 "J1" H 6750 6317 50  0000 C CNN
F 1 "Conn_02x07_Counter_Clockwise" H 6750 6226 50  0000 C CNN
F 2 "Connector_PinHeader_2.54mm:PinHeader_2x07_P2.54mm_Vertical" H 6700 5800 50  0001 C CNN
F 3 "~" H 6700 5800 50  0001 C CNN
	1    6700 5800
	1    0    0    -1  
$EndComp
Wire Wire Line
	6500 6100 6500 6000
Connection ~ 6500 6100
Wire Wire Line
	6500 5900 6500 5800
Connection ~ 6500 5900
Wire Wire Line
	3850 6250 4600 6250
Wire Wire Line
	4600 6250 4600 5950
Connection ~ 4600 6250
Wire Wire Line
	4300 6450 4300 5950
Connection ~ 4300 6450
Wire Wire Line
	4000 6550 4000 5750
Connection ~ 4000 6550
Text Label 4000 5750 0    50   ~ 0
SDA
Text Label 4300 5950 0    50   ~ 0
SCL
Text Label 4600 5950 0    50   ~ 0
ALRT
Wire Wire Line
	7000 5900 7150 5900
Wire Wire Line
	7000 6000 7150 6000
Wire Wire Line
	6500 5700 6300 5700
Text Label 7150 6000 0    50   ~ 0
SCL
Text Label 7150 5900 0    50   ~ 0
SDA
Text Label 6300 5700 0    50   ~ 0
ALRT
Wire Wire Line
	6500 5600 6500 5500
Connection ~ 6500 5500
$Comp
L Connector:Screw_Terminal_01x02 J4
U 1 1
P 9300 3250
F 0 "J4" V 9172 3330 50  0000 L CNN
F 1 "Screw_Terminal_01x02" V 9263 3330 50  0000 L CNN
F 2 "footprints:1714971" H 9300 3250 50  0001 C CNN
F 3 "~" H 9300 3250 50  0001 C CNN
	1    9300 3250
	0    1    1    0   
$EndComp
$Comp
L power:GND #PWR0140
U 1 1
P 9200 3050
F 0 "#PWR0140" H 9200 2800 50  0001 C CNN
F 1 "GND" H 9205 2877 50  0000 C CNN
F 2 "" H 9200 3050 50  0001 C CNN
F 3 "" H 9200 3050 50  0001 C CNN
	1    9200 3050
	-1   0    0    1   
$EndComp
$Comp
L power:+12V #PWR0141
U 1 1
P 9300 3050
F 0 "#PWR0141" H 9300 2900 50  0001 C CNN
F 1 "+12V" H 9315 3223 50  0000 C CNN
F 2 "" H 9300 3050 50  0001 C CNN
F 3 "" H 9300 3050 50  0001 C CNN
	1    9300 3050
	1    0    0    -1  
$EndComp
$Comp
L Diode:US1B D4
U 1 1
P 7700 800
F 0 "D4" H 7700 1017 50  0000 C CNN
F 1 "US1B" H 7700 926 50  0000 C CNN
F 2 "Diode_SMD:D_SMA" H 7700 625 50  0001 C CNN
F 3 "https://www.diodes.com/assets/Datasheets/ds16008.pdf" H 7700 800 50  0001 C CNN
F 4 "US1B-E3/5AT" H 7700 800 50  0001 C CNN "Field4"
	1    7700 800 
	1    0    0    -1  
$EndComp
$Comp
L Diode:US1B D3
U 1 1
P 3600 850
F 0 "D3" H 3600 1067 50  0000 C CNN
F 1 "US1B" H 3600 976 50  0000 C CNN
F 2 "Diode_SMD:D_SMA" H 3600 675 50  0001 C CNN
F 3 "https://www.diodes.com/assets/Datasheets/ds16008.pdf" H 3600 850 50  0001 C CNN
F 4 "US1B-E3/5AT" H 3600 850 50  0001 C CNN "Field4"
	1    3600 850 
	1    0    0    -1  
$EndComp
$Comp
L Diode:US1B D2
U 1 1
P 5600 850
F 0 "D2" H 5600 1067 50  0000 C CNN
F 1 "US1B" H 5600 976 50  0000 C CNN
F 2 "Diode_SMD:D_SMA" H 5600 675 50  0001 C CNN
F 3 "https://www.diodes.com/assets/Datasheets/ds16008.pdf" H 5600 850 50  0001 C CNN
F 4 "US1B-E3/5AT" H 5600 850 50  0001 C CNN "Field4"
	1    5600 850 
	1    0    0    -1  
$EndComp
$Comp
L Diode:US1B D1
U 1 1
P 1550 850
F 0 "D1" H 1550 1067 50  0000 C CNN
F 1 "US1B" H 1550 976 50  0000 C CNN
F 2 "Diode_SMD:D_SMA" H 1550 675 50  0001 C CNN
F 3 "https://www.diodes.com/assets/Datasheets/ds16008.pdf" H 1550 850 50  0001 C CNN
F 4 "US1B-E3/5AT" H 1550 850 50  0001 C CNN "Field4"
	1    1550 850 
	1    0    0    -1  
$EndComp
$Comp
L Connector:Screw_Terminal_01x02 J6
U 1 1
P 10200 5200
F 0 "J6" V 10072 5280 50  0000 L CNN
F 1 "Screw_Terminal_01x02" V 10163 5280 50  0000 L CNN
F 2 "footprints:1714971" H 10200 5200 50  0001 C CNN
F 3 "~" H 10200 5200 50  0001 C CNN
	1    10200 5200
	0    1    1    0   
$EndComp
Text Label 10200 5000 1    50   ~ 0
NO1
Text Label 10100 5000 1    50   ~ 0
NC1
$Comp
L Connector:Screw_Terminal_01x02 J5
U 1 1
P 9650 5550
F 0 "J5" V 9522 5630 50  0000 L CNN
F 1 "Screw_Terminal_01x02" V 9613 5630 50  0000 L CNN
F 2 "footprints:1714971" H 9650 5550 50  0001 C CNN
F 3 "~" H 9650 5550 50  0001 C CNN
	1    9650 5550
	0    1    1    0   
$EndComp
Text Label 9650 5350 1    50   ~ 0
NO2
Text Label 9550 5350 1    50   ~ 0
NC2
$Comp
L Connector:Screw_Terminal_01x02 J2
U 1 1
P 9200 6200
F 0 "J2" V 9072 6280 50  0000 L CNN
F 1 "Screw_Terminal_01x02" V 9163 6280 50  0000 L CNN
F 2 "footprints:1714971" H 9200 6200 50  0001 C CNN
F 3 "~" H 9200 6200 50  0001 C CNN
	1    9200 6200
	0    1    1    0   
$EndComp
Text Label 9200 6000 1    50   ~ 0
NO3
Text Label 9100 6000 1    50   ~ 0
NC3
$Comp
L Connector:Screw_Terminal_01x02 J3
U 1 1
P 9600 6750
F 0 "J3" V 9472 6830 50  0000 L CNN
F 1 "Screw_Terminal_01x02" V 9563 6830 50  0000 L CNN
F 2 "footprints:1714971" H 9600 6750 50  0001 C CNN
F 3 "~" H 9600 6750 50  0001 C CNN
	1    9600 6750
	0    1    1    0   
$EndComp
Text Label 9600 6550 1    50   ~ 0
NO4
Text Label 9500 6550 1    50   ~ 0
NC4
$EndSCHEMATC
